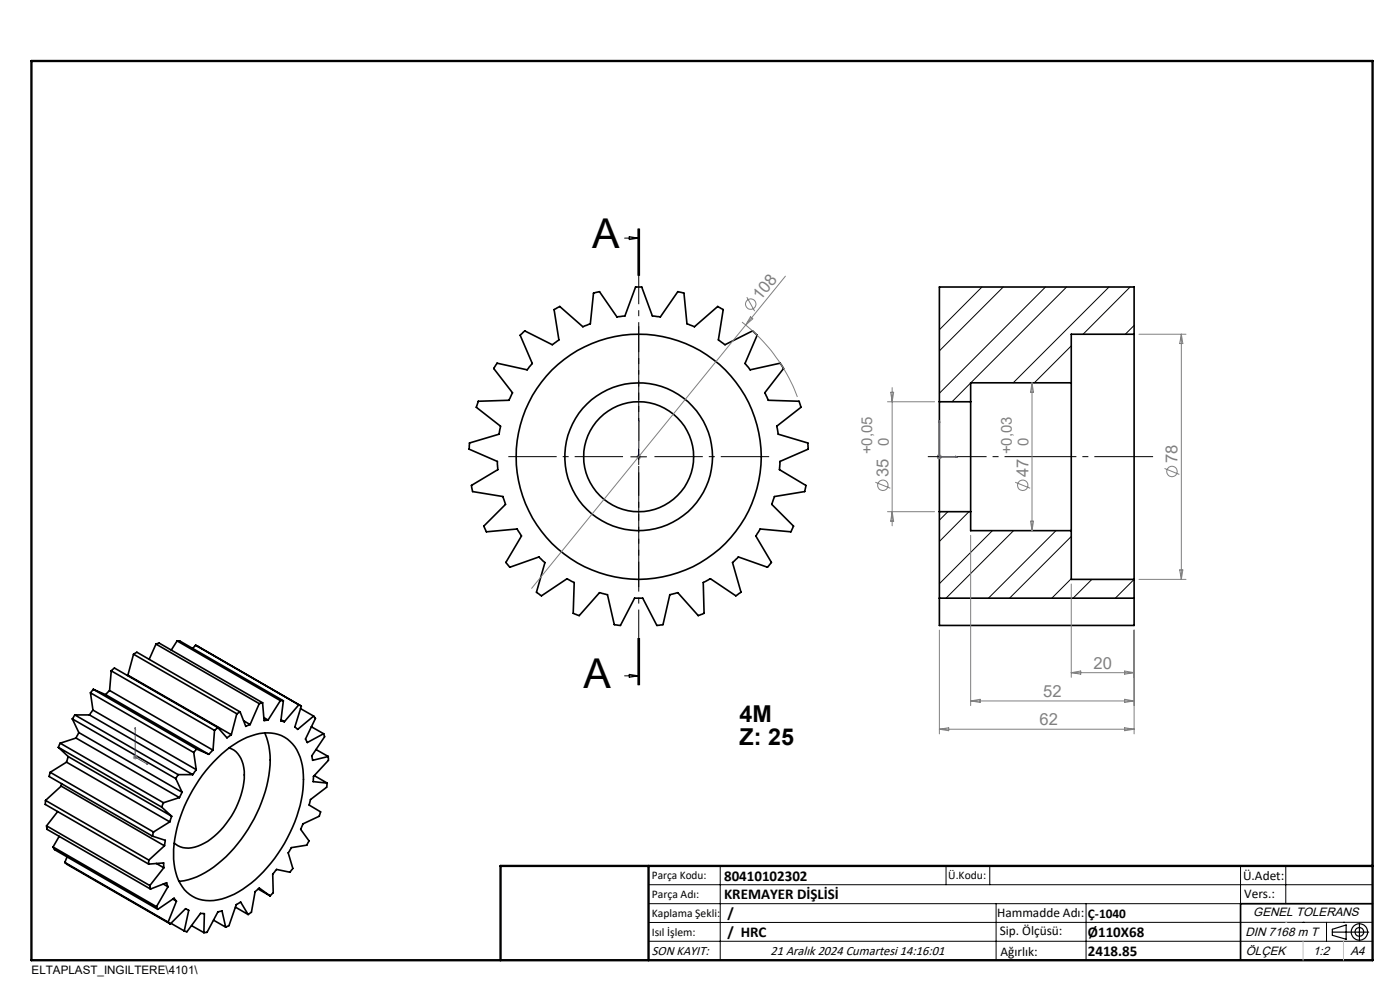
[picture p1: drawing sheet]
<svg xmlns="http://www.w3.org/2000/svg" width="297mm" height="210mm" viewBox="0 0 297 210" stroke-linecap="round" stroke-linejoin="round" font-family="sans-serif">
<g fill="none" stroke="#000" stroke-width=".35">
<path d="M110.6 70.9l.7-.7 5.9 2.9 1.4-1-1.1-6.4 1.2-.7 4.9 4.3 .9-.3 .7-.3 .7-6.5 1.3-.3 3.7 5.3 1.7-.2 2.2-6.1h1.3l2.3 6.1 .2 .1 1.5 .1 3.7-5.3 1.3 .3 .6 6.5 1.6 .6 5-4.3 1 .6 .1 .1-1 6.4 1.4 1 5.8-2.9 .4 .3 .6 .6-2.6 6 1.1 1.3 6.4-1.4 .7 1.2-4 5.1 .8 1.6 6.5 .2 .4 1.3-5.1 4 .3 1.7 6.3 1.9v1v.3l-5.9 2.6-.2 1.7 5.7 3.4v.1l-.3 1.2-6.4 1-.6 1.7 4.6 4.6-.5 1.2-6.5-.6-1 1.5 3.4 5.6-.8 .9-.1 .1-6.2-2.2-1.2 1.2 1.8 6.3-1.1 .8-5.4-3.6-1.3 .7-.2 .1 .2 6.5-1.3 .5-4.3-4.9-1.7 .4-1.4 6.4-1.2 .2h-.2l-3-5.8h-1.7l-3 5.8-1.3-.2-1.4-6.4-1.5-.3-.2-.1-4.3 4.9-1.3-.5 .2-6.5-1.5-.8-5.4 3.6-1.1-.8 1.8-6.3-1.3-1.2-6.1 2.2-.9-1 3.3-5.6-.9-1.5-6.5 .6-.6-1.2 4.6-4.6-.5-1.7-6.4-1-.3-1v-.3l5.6-3.4-.1-1.7-6-2.6v-.2l.1-1.1 6.3-1.9 .3-1.7-5.2-4 .5-1.3 6.5-.2 .7-1.6-4-5.1 .7-1.2 6.4 1.4 1.1-1.3-2.6-6zM240.6 70.9v52M240.6 70.9h-13.3v10.3M240.6 70.9v-10h-41.3v24.3M199.3 85.2v23.3M199.3 85.2h6.6M205.9 85.2v23.3M227.3 81.2v31.4M227.3 81.2h-21.4v4M199.3 108.5v24.2h41.3v-9.8M199.3 108.5h6.6M205.9 108.5v4.1h21.4"/>
<path d="M227.3 112.6v10.3h13.3M28.3 138.8l.7-.4 21.9 12.6M28.3 138.8l21.9 12.6M28.3 138.8l-1.2 4.4M33.1 136.6l.7-.2 21.9 12.7M33.1 136.6l21.9 12.7M33.1 136.6l-1.5 3.3M37.6 136h.6l21.9 12.7M37.6 136l21.9 12.6M37.6 136l-1.3 1.9M41.5 136.9l22.4 12.9M41.5 136.9l21.9 12.6"/>
<path d="M41.5 136.9l-.6 .6M199.3 126.9h41.3M12.4 158.5l21.9 12.7M12.4 158.5l2.1 2M12.8 157.6l-.4 .9M12.8 157.6l21.9 12.7M15.3 152.5l22 12.7M15.3 152.5l1.4 2.9M15.9 151.7l-.6 .8M15.9 151.7l21.9 12.6M15.9 151.7h3.1M16.1 156.6l22 12.6"/>
<path d="M16.1 156.6l-3.3 1M16.7 155.4l-.6 1.2M16.7 155.4l21.9 12.7M19 151.7l21.9 12.6M19.2 147l21.9 12.6M19.2 147l.5 3.6M19.7 150.6l-.7 1.1M19.7 150.6l21.9 12.7M19.8 146.2l-.6 .8M19.8 146.2l21.9 12.7M19.8 146.2l2.6 1.1M22.4 147.3l21.9 12.7"/>
<path d="M23.2 146.5l-.8 .8M23.2 146.5l22 12.6M23.6 142.3l.7-.6 21.9 12.6M23.6 142.3l21.9 12.6M23.6 142.3l-.4 4.2M27.1 143.2l22 12.6M27.1 143.2l-.1 .1M41.1 159.6l.5 3.7M41.7 158.9l-.6 .7M41.7 158.9l2.6 1.1M45.2 159.1l-.9 .9M45.5 154.9l-.3 4.2"/>
<path d="M46.2 154.3l-.7 .6M46.2 154.3l2 2.2 .9-.7M48.6 158.6a5.4 5.4 0 0 1 3.2 5.8 17.8 17.8 0 0 1-9.1 14.8 5 5 0 0 1-5.7-.4M50.2 151.4l-1.1 4.4M50.9 151l1.2 3.1 1-.4M50.9 151l-.7 .4M51.7 152.9l1.4 .8M55 149.3l-1.9 4.4M55.7 149.1l-.7 .2M55.7 149.1l.3 3.8 .9-.2M56 152.2l.9 .5M56.2 155.5a16.9 16.9 0 0 1 .4 11.2 31.4 31.4 0 0 1-12.2 17.8 14.2 14.2 0 0 1-6.4 2.5"/>
<path d="M59.5 148.6l.6 .1M59.5 148.6l-2.6 4.1M59.6 152.7l.7 .4M60.1 148.7l-.5 4.2 .7 .2M63.4 149.5l.5 .3M63.4 149.5l-3.1 3.6M63.7 150.3l2.8 1.6M63.9 149.8l-1.4 4.4 .6 .5 3.4-2.8M66 154.2l2.7 1.4M66.5 151.9l.4 .5-2.1 4.4 .4 .7 3.5-1.9M67 159l2.6 1.5M68.7 155.6l.2 .7-2.8 4 .2 .8v.2l3.3-.8"/>
<path d="M9.7 169.8l-.1 .8 21.9 12.7M9.7 169.8l21.9 12.6M9.9 175.2l.1 .7 21.9 12.7M9.9 175.2l21.9 12.6M10.7 163.8l-.3 .9 21.9 12.7M10.7 163.8l21.9 12.7M11.3 179.7l.3 .5 21.9 12.7M11.3 179.7l21.9 12.6M12.2 172.1l-2.3 3.1M12.6 177.4l-1.3 2.3M13 166.7l21.9 12.7M13 166.7l-3.3 3.1"/>
<path d="M13.1 166.2l-.1 .5M14.1 161.7l21.9 12.6M14.1 161.7l-3.4 2.1M14.5 160.5l-.4 1.2M14.5 160.5l21.9 12.6M32.3 177.4l2.8 .9-.2 1.1M32.6 176.5l-.3 .9M34.3 171.2l2.1 1.9M34.7 170.3l-.4 .9M34.9 179.4l-3.3 3M36 174.3l-3.4 2.2M36.4 173.1l-.4 1.2"/>
<path d="M37.3 165.2l1.3 2.9M37.8 164.3l-.5 .9M37.8 164.3h3.1M38.1 169.2l-3.4 1.1M38.6 168.1l-.5 1.1M41.6 163.3l-.7 1M45.3 161.6a17.8 17.8 0 0 1 10.6-6.1 7.2 7.2 0 0 1 8 6 22.9 22.9 0 0 1-2.4 15.1 27.4 27.4 0 0 1-12.7 13.5 8.2 8.2 0 0 1-9.1-.8 10.6 10.6 0 0 1-2.9-8.1 30.2 30.2 0 0 1 8.5-19.6zM66.7 164.5l2.7 1.6M69.4 166.1l-.1 .9-3.4 2.6-.1 .3-.2 .9 2.4 1.4-.3 .9-3.4 1.7-.5 1.1 1.7 2.5-.1 .2-.3 .7-3.3 .5-.7 1.1 1 3.3-.6 .8-2.8-.6-.2 .3-.6 .7 .1 4-.7 .6M69.6 160.5l.1 .8-3.2 3.4-.1 1.1 3 .3M13.8 182.9l.4 .4 21.9 12.7M13.8 182.9l21.9 12.7"/>
<path d="M14.2 181.8l-.4 1.1M31.5 183.3l3.2-.3v1.1M31.6 182.4l-.1 .9M31.8 187.8l.1 .8M33.2 183.2l1.5 .9M33.2 192.3l.3 .6M34.6 187.5l1 .6M34.7 184.1l-2.9 3.7M35.6 188.1l-.3-.9-3.4 1.4M35.6 188.1l-2.4 4.2M35.7 195.6l.4 .4M36.1 196l3.3-3.3 .4 .3 .2 .1-.9 4.4"/>
<path d="M36.3 195.9l2.8 1.6M36.7 190.7l.7 .5M37.4 191.2l-.5-.7-3.4 2.4M37.4 191.2l-1.7 4.4M39.1 197.5l.6 .2 2.8-4 .6 .1h.3l-.1 4M40.6 196.3l2.7 1.5M45.3 195.2l2.6 1.5M47.9 196.7l-.8-3.5-.9 .3-2.3 4.3h-.6M50 192.4l2.6 1.6M52.6 194l-1.6-2.7-.9 .6-1.5 4.4-.7 .4M54.8 188.6l2.5 1.4M57.3 190l-2.3-1.6-.9 .8-.8 4.3-.7 .5"/>
<path d="M291.2 191.7h-28v12"/>
<circle cx="135.5" cy="96.9" r="11.7"/>
<circle cx="135.5" cy="96.9" r="26"/>
<circle cx="135.5" cy="96.9" r="15.7"/>
</g>
<g fill="none" stroke="#000" stroke-width=".21">
<path d="M132.5 50.5h3M133.5 50.2l2 .3-2 .3zM135.3 48.5v10M135.5 48.5v10M135.7 48.5v10M199.4 60.9l-.1 .1M208.3 60.9l-9 9M212.8 60.9l-13.5 13.5M221.8 60.9l-22.5 22.5M226.3 60.9l-20.3 20.3M227.3 73.4l-7.9 7.8M235.3 60.9l-20.4 20.3"/>
<path d="M239.7 60.9l-9.9 10M240.6 69l-1.9 1.9M133.8 96.9h3.4M135.5 95.2v3.4M205.9 81.2l-3.9 4M201.1 108.5l-1.8 1.8M205.6 108.5l-6.3 6.4M210.5 112.6l-11.2 11.2M215 112.6l-14.3 14.3M224 112.6l-14.3 14.3M227.3 113.8l-13.1 13.1M135.3 135.3v10"/>
<path d="M135.5 135.3v10M135.7 135.3v10zM227.3 122.8l-4.2 4.1M231.6 122.9l-4 4M240.6 122.9l-4 4M132.5 143.4h3M133.5 143l2 .4-2 .3zM137.6 187.7h153.6M137.6 191.7h153.6M137.6 199.7h153.6M152.8 183.7v20M200.7 183.7v4"/>
<path d="M210 183.7v4M211.3 191.7v12M230.4 191.7v12M263.2 183.7v20M272.8 183.7v8M276.4 195.6h.1M281.4 195.6v4.1M285 195.6h.1M291.2 195.6l-153.6 .1"/>
</g>
<g fill="none" stroke="#808080" stroke-width=".21">
<path d="M166.6 58.6l-8.4 10.4M157.4 68.3a35.8 35.8 0 0 1 11.8 15.9M158.2 69l-45.4 55.8M158.4 63l1.7 3M159.2 67.2l.5 .4-1.5 1.4zM241.6 70.9h10M250.6 70.9v52M250.6 70.9l.3 2h-.6zM135 96.9h1M135.1 96.5l.8 .8M135.5 96.4v1M135.9 96.5l-.8 .8"/>
<path d="M188.3 85.2h10M188.9 83.2h.7l-.3 2zM189.3 82.2v29.3M198.8 96.9h1M198.9 96.5l.7 .8M199.3 96.4v1M199.6 96.5l-.7 .8M218.9 81.2v31.4M218.9 81.2l.4 2h-.7zM247.1 99.4l3.1 1.2M185.7 102.3l3.2 1.3M188.3 108.5h10"/>
<path d="M189.3 108.5l.3 2.1h-.7zM205.9 113.6v36.1M215.4 102.3l3.1 1.3M218.6 110.6h.7l-.4 2zM199.3 133.7v22M227.3 123.9v19.8M240.6 133.7v22M241.6 122.9h10M250.3 120.9h.6l-.3 2zM199.3 154.7h41.3M199.3 154.7l2-.3v.6zM205.9 148.7h34.7"/>
<path d="M205.9 148.7l2-.4v.7zM227.3 142.7h13.3M227.3 142.7l2-.4v.7zM238.6 142.3l2 .4-2 .3zM238.6 148.3l2 .4-2 .3zM238.6 154.4l2 .3-2 .3zM28.2 160.6h1M28.3 160.3l.7 .7M28.7 160.1v1M29 160.3l-.7 .7"/>
<circle cx="159.3" cy="64.5" r="1.1"/>
<circle cx="187.3" cy="102.9" r="1.11"/>
<circle cx="217" cy="102.9" r="1.11"/>
<circle cx="248.6" cy="100" r="1.1"/>
</g>
<g fill="none" stroke="#000" stroke-width=".25">
<path d="M282.6 197.7h7.8M282.6 197.1l3-.9v3l-3-.8zM288.4 195.8v3.8M106.2 203.7h185"/>
<circle cx="288.4" cy="197.7" r="1.74"/>
<circle cx="288.4" cy="197.7" r=".93"/>
</g>
<path d="M135.5 96.8v.2zM135.5 89.2v.4v-.4M135.5 96.9h.1M135.5 89.2v7.7M199.3 89.2l.1 .4h-.2zM199.3 89.2v7.7h3.8M202.7 96.8l.4 .1-.4 .1zM28.7 154.3l.1 .4-.2-.1zM28.7 154.3v6.3l2.7 1.6M31.1 162l.3 .2-.3-.1z" fill="none" stroke="#00f" stroke-width=".21"/>
<path d="M196.8 96.9h47.8" fill="none" stroke="#000" stroke-width=".21" stroke-dasharray="15.2 1.3 1.3 1.3" stroke-dashoffset="2.8" stroke-linecap="butt"/>
<path d="M132.2 96.9h-24.4M135.5 93.5v-24.3M138.8 96.9h24.4M135.5 100.2v24.3" fill="none" stroke="#000" stroke-width=".21" stroke-dasharray="15.2 1.3 1.3 1.3" stroke-dashoffset="5" stroke-linecap="butt"/>
<path d="M135.5 48.5v96.8" fill="none" stroke="#000" stroke-width=".21" stroke-dasharray="6.3 1.3 1.3 1.3" stroke-dashoffset=".5" stroke-linecap="butt"/>
<path d="M6.7 12.9h284.5v190.8h-284.5zM137.6 183.7v20M291.2 183.7h-185v20" fill="none" stroke="#000" stroke-width=".5"/>
<path d="M276.4 199.7v4M285 199.7v4" fill="none" stroke="#c0c0c0" stroke-width=".21"/>
<path d="M272.8 195.6h.1" fill="none" stroke="#c0c0c0" stroke-width=".25"/>
<g fill="#00f">
<path d="M135.5 96.8v.2zM135.5 89.2v.4z"/>
<path d="M31.1 162l.3 .2-.3-.1zM28.7 154.3l.1 .4-.2-.1z"/>
<path d="M202.7 96.8l.4 .1-.4 .1zM199.3 89.2l.1 .4h-.2zM202.7 96.8l.4 .1-.4 .1zM199.3 89.2l.1 .4h-.2z"/>
</g>
<g font-size="8.7">
<text x="125.6" y="52.6">A</text>
<text x="123.8" y="146">A</text>
</g>
<g font-size="4.9">
<text x="156.9" y="153.1">4M</text>
<text x="156.9" y="158">Z: 25</text>
</g>
<g font-size="3.5" fill="#808080">
<text x="161.3" y="63.9" transform="rotate(-51 161.3 63.9)">108</text>
<text x="188.5" y="101.1" transform="rotate(-90 188.5 101.1)">35</text>
<text x="218.2" y="101.1" transform="rotate(-90 218.2 101.1)">47</text>
<text x="249.8" y="98.2" transform="rotate(-90 249.8 98.2)">78</text>
<text x="232" y="141.9">20</text>
<text x="221.3" y="147.9">52</text>
<text x="220.6" y="153.9">62</text>
</g>
<g font-size="3.2" fill="#808080">
<text x="188.5" y="94.6" transform="rotate(-90 188.5 94.6)">0</text>
<text x="218.2" y="94.6" transform="rotate(-90 218.2 94.6)">0</text>
<text x="185" y="96.4" transform="rotate(-90 185 96.4)">+0,05</text>
<text x="214.7" y="96.4" transform="rotate(-90 214.7 96.4)">+0,03</text>
</g>
<g font-size="3.2">
<text x="153.6" y="190.8">KREMAYER DİŞLİSİ</text>
<text x="153.6" y="186.8">80410102302</text>
<text x="154.3" y="194.8">/</text>
<text x="154.3" y="198.8">/ HRC</text>
<text x="230.8" y="198.7">Ø110X68</text>
<text x="230.8" y="202.8">2418.85</text>
</g>
<g font-size="2.8">
<text x="263.7" y="186.7">Ü.Adet:</text>
<text x="263.9" y="190.5">Vers.:</text>
<text x="211.5" y="194.5">Hammadde Adı:</text>
<text x="230.8" y="194.7">Ç-1040</text>
<text x="138.3" y="202.6">SON KAYIT:</text>
<text x="163.5" y="202.6">21 Aralık 2024 Cumartesi 14:16:01</text>
<text x="212.1" y="198.4">Sip. Ölçüsü:</text>
<text x="212.2" y="202.7">Ağırlık:</text>
</g>
<g font-size="2.6">
<text x="265.9" y="194.4">GENEL TOLERANS</text>
<text x="264.2" y="198.5">DIN 7168 m T</text>
<text x="264.3" y="202.6">ÖLÇEK</text>
<text x="278.5" y="202.6">1:2</text>
<text x="286.5" y="202.6">A4</text>
</g>
<g font-size="2.5">
<text x="138.3" y="186.4">Parça Kodu:</text>
<text x="138.3" y="190.5">Parça Adı:</text>
<text x="201.2" y="186.5">Ü.Kodu:</text>
<text x="138.3" y="194.5">Kaplama Şekli:</text>
<text x="138.3" y="198.6">Isıl İşlem:</text>
<text x="6.7" y="206.7">ELTAPLAST_INGILTERE\4101\</text>
</g>
</svg>
